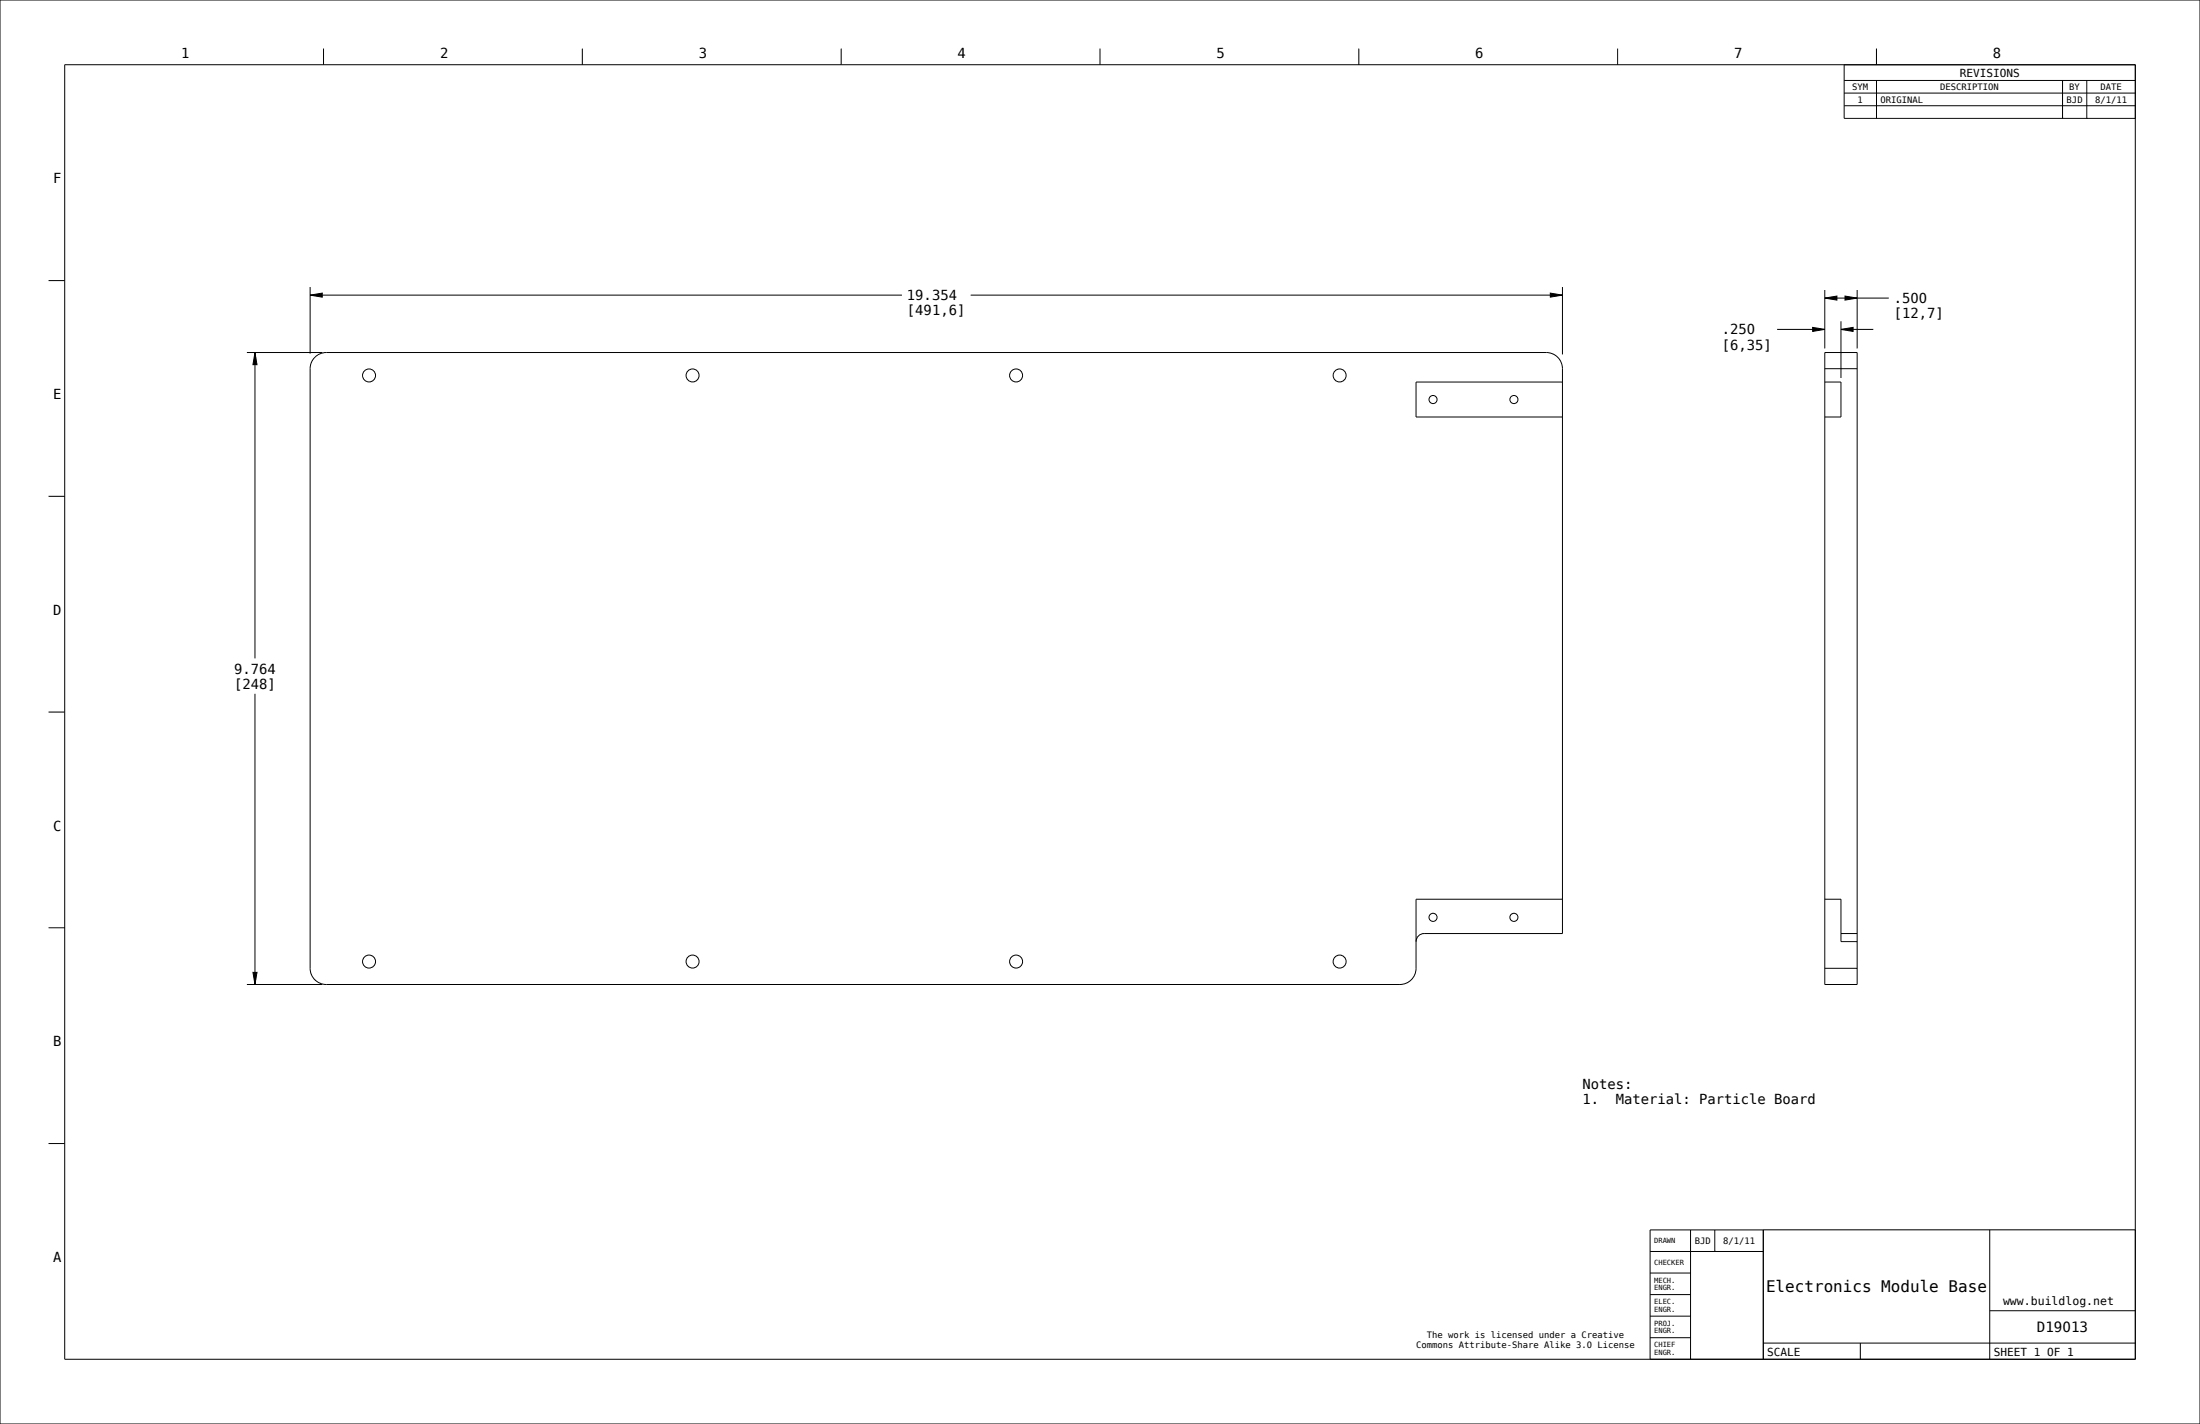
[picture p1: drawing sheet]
<svg xmlns="http://www.w3.org/2000/svg" width="864mm" height="559mm" viewBox="0 0 864 559" stroke-linecap="round" stroke-linejoin="round" font-family="sans-serif">
<path d="M121.7 115.8l4.8-.8v1.6zM608.6 115l4.7 .8-4.7 .8zM716.3 117l4.8-.8v1.6zM724.3 116.2l4.7 .8-4.7 .8zM100.1 138.3l.8 4.8h-1.6zM711.6 128.5l4.7 .8-4.7 .8zM722.7 129.3l4.7-.8v1.6zM99.3 381.6h1.6l-.8 4.7z" fill="#000"/>
<g fill="none" stroke="#000" stroke-width=".39">
<path d="M0 0h863.6v558.8h-863.6zM127 19v6.4M228.6 19v6.4M330.2 19v6.4M431.8 19v6.4M533.4 19v6.4M635 19v6.4M736.6 19v6.4M25.4 25.4h812.8v508h-812.8zM723.9 25.4v21.1h114.3M723.9 31.6h114.3M723.9 36.5h114.3"/>
<path d="M736.6 31.6v14.9M809.6 31.6v14.9M819.2 31.6v14.9M723.9 41.5h114.3M19 110.1h6.4M121.7 115.8l4.8-.8v1.6zM121.7 112.6v26.2M121.7 115.8h232.4M381 115.8h232.3M608.6 115l4.7 .8-4.7 .8zM613.3 112.6v26.5M716.3 117l4.8-.8v1.6z"/>
<path d="M716.3 113.8v22.9M716.3 117h25.1M724.3 116.2l4.7 .8-4.7 .8zM729 113.8v22.9M96.9 138.3h29.6M100.1 138.3l.8 4.8h-1.6zM100.1 138.3v120.1M697.6 129.3h18.7M711.6 128.5l4.7 .8-4.7 .8zM716.3 138.3h12.7v248h-12.7zM722.7 129.3l4.7-.8v1.6zM722.7 126.1v22.2"/>
<path d="M722.7 129.3h12.7M613.3 149.9h-57.4v13.7h57.4M716.3 149.9h6.4v13.7h-6.4M716.3 144.7h12.7M19 194.8h6.4M19 279.4h6.4M100.1 272.3v114M613.3 352.9h-57.4v27.1a6.3 6.3 0 0 1-6.4 6.3h-421.4a6.4 6.4 0 0 1-6.4-6.3v-235.3a6.4 6.4 0 0 1 6.4-6.4h478.9a6.4 6.4 0 0 1 6.3 6.4v221.6h-54.3a3.2 3.2 0 0 0-3.1 3.2M716.3 352.9h6.4v16.6h6.3M19 364.1h6.4M716.3 380h12.7M722.7 366.3h6.3"/>
<path d="M96.9 386.3h29.6M99.3 381.6h1.6l-.8 4.7zM19 448.7h6.4M647.7 491.1h44.5M647.7 499.6h15.9M663.6 482.6v50.8M673.1 482.6v8.5M692.2 482.6v50.8M781.1 482.6v50.8M838.2 482.6h-190.5v50.8M647.7 516.5h15.9M647.7 508h15.9"/>
<path d="M781.1 514.4h57.1M647.7 524.9h15.9M692.2 527.1h146M730.3 527.1v6.3"/>
</g>
<!-- layer: 02___PRT_ALL_AXES -->
<g fill="none" stroke="#000" stroke-width=".39">
<circle cx="144.9" cy="147.3" r="2.55"/>
<circle cx="271.9" cy="147.3" r="2.55"/>
<circle cx="398.9" cy="147.3" r="2.55"/>
<circle cx="525.9" cy="147.3" r="2.55"/>
<circle cx="562.5" cy="156.8" r="1.59"/>
<circle cx="594.3" cy="156.8" r="1.59"/>
<circle cx="562.5" cy="360" r="1.59"/>
<circle cx="594.3" cy="360" r="1.59"/>
<circle cx="144.9" cy="377.3" r="2.55"/>
<circle cx="271.9" cy="377.3" r="2.55"/>
<circle cx="398.9" cy="377.3" r="2.55"/>
<circle cx="525.9" cy="377.3" r="2.55"/>
</g>
<text font-size="6.3" x="693.3" y="507.1">Electronics Module Base</text>
<text font-size="5.6" x="799.6" y="522.7">D19013</text>
<g font-size="5.4">
<text x="71.1" y="22.7">1</text>
<text x="172.7" y="22.7">2</text>
<text x="274.3" y="22.7">3</text>
<text x="375.9" y="22.7">4</text>
<text x="477.5" y="22.7">5</text>
<text x="579.1" y="22.7">6</text>
<text x="680.7" y="22.7">7</text>
<text x="782.3" y="22.7">8</text>
<text x="20.9" y="72">F</text>
<text x="356" y="117.8">19.354</text>
<text x="743.4" y="119">.500</text>
<text x="356" y="123.8">[491,6]</text>
<text x="743.4" y="124.9">[12,7]</text>
<text x="675.9" y="131.2">.250</text>
<text x="675.9" y="137.2">[6,35]</text>
<text x="20.9" y="156.6">E</text>
<text x="20.9" y="241.3">D</text>
<text x="91.9" y="264.3">9.764</text>
<text x="91.9" y="270.3">[248]</text>
<text x="20.9" y="325.9">C</text>
<text x="20.9" y="410.6">B</text>
<text x="621.1" y="427.3">Notes:</text>
<text x="621.1" y="433.2">1.</text>
<text x="634.2" y="433.2">Material: Particle Board</text>
<text x="20.9" y="495.3">A</text>
</g>
<text font-size="4.5" x="786.3" y="512.2">www.buildlog.net</text>
<g font-size="4.3">
<text x="769.3" y="30.1">REVISIONS</text>
<text x="693.7" y="532.2">SCALE</text>
<text x="782.6" y="532.2">SHEET 1 OF 1</text>
</g>
<g font-size="3.5">
<text x="727.1" y="35.3">SYM</text>
<text x="761.6" y="35.3">DESCRIPTION</text>
<text x="812.3" y="35.3">BY</text>
<text x="824.5" y="35.3">DATE</text>
<text x="729.2" y="40.3">1</text>
<text x="738.2" y="40.3">ORIGINAL</text>
<text x="811.3" y="40.3">BJD</text>
<text x="822.4" y="40.3">8/1/11</text>
<text x="665.2" y="488.1">BJD</text>
<text x="676.4" y="488.1">8/1/11</text>
<text x="560.1" y="525.2">The work is licensed under a Creative</text>
<text x="555.9" y="529">Commons Attribute-Share Alike 3.0 License</text>
</g>
<g font-size="2.8">
<text x="649.3" y="487.9">DRAWN</text>
<text x="649.3" y="496.3">CHECKER</text>
<text x="649.3" y="503.3">MECH.</text>
<text x="649.3" y="506.3">ENGR.</text>
<text x="649.3" y="511.7">ELEC.</text>
<text x="649.3" y="514.8">ENGR.</text>
<text x="649.3" y="520.2">PROJ.</text>
<text x="649.3" y="523.2">ENGR.</text>
<text x="649.3" y="528.7">CHIEF</text>
<text x="649.3" y="531.7">ENGR.</text>
</g>
</svg>
